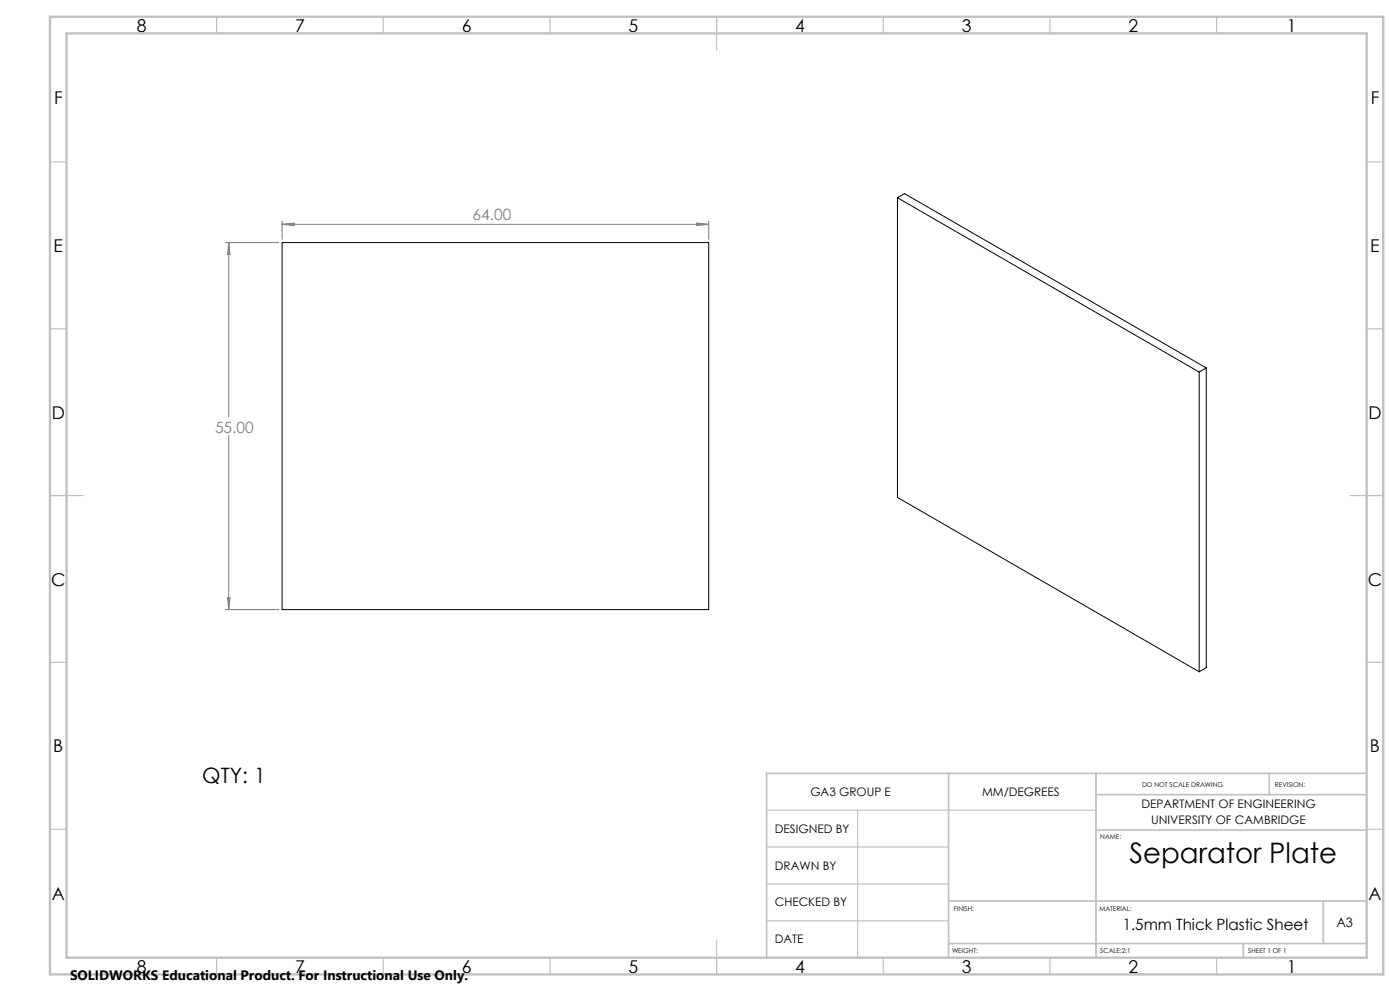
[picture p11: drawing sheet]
<svg xmlns="http://www.w3.org/2000/svg" width="420mm" height="297mm" viewBox="0 0 420 297" stroke-linecap="round" stroke-linejoin="round" font-family="sans-serif">
<g fill="none" stroke="#c0c0c0" stroke-width=".35">
<path d="M65 5v5M115 5v5M165 5v5M215 5v10M265 5v5M315 5v5M365 5v5M15 48.5h5M410 48.5h5M15 98.5h5M410 98.5h5M15 148.5h10"/>
<path d="M405 148.5h10M15 198.5h5M410 198.5h5M15 248.5h5M230 242.8h98.8M230 253.9h54.6M257.3 242.8v44.2M410 248.5h5M230 264.9h54.6M230 276h54.6M65 287v5M115 287v5"/>
<path d="M165 287v5M215 282v10M265 287v5M315 287v5M365 287v5"/>
</g>
<path d="M284.6 231.8v55.2M328.8 231.8v55.2M328.8 238.2h81.2M380.8 231.8v6.4M410 231.8h-180v55.2M328.8 248.8h81.2M284.6 270h125.4M397 270v12.8M284.6 282.8h125.4M373 282.8v4.2" fill="none" stroke="#c0c0c0" stroke-width=".5"/>
<path d="M15 5h400v287h-400zM20 10h390v277h-390z" fill="none" stroke="#c0c0c0" stroke-width=".7"/>
<path d="M67.6 72.7h16M68.6 72.7v52.3M68.6 72.7l.4 3.6h-.7zM84.6 66.2v5.5M84.6 67.2h128M84.6 67.2l3.6-.4v.8zM209.1 66.8l3.5 .4-3.5 .4zM212.6 66.2v5.5M68.6 130.5v52.2M68.3 179.2h.7l-.4 3.5zM67.6 182.7h16" fill="none" stroke="#808080" stroke-width=".3"/>
<path d="M269.2 59.3l90.6 52.2M269.2 59.3l2.2-1.3 90.5 52.3M269.2 59.3v89.8l90.6 52.2M84.6 72.7h128v110h-128zM359.8 111.5v89.8M361.9 110.3v89.8l-2.1 1.2M361.9 110.3l-2.1 1.2" fill="none" stroke="#000" stroke-width=".3"/>
<text font-size="8.5" x="338.8" y="258.8">Separator Plate</text>
<text font-size="6.3" x="60.7" y="234.7">QTY: 1</text>
<g font-size="5.3">
<text x="41" y="9.5">8</text>
<text x="88.5" y="9.5">7</text>
<text x="138.5" y="9.5">6</text>
<text x="188.5" y="9.5">5</text>
<text x="238.5" y="9.5">4</text>
<text x="288.5" y="9.5">3</text>
<text x="338.5" y="9.5">2</text>
<text x="386" y="9.5">1</text>
<text x="16.2" y="31.3">F</text>
<text x="411.2" y="31.3">F</text>
<text x="16.1" y="75.5">E</text>
<text x="411.1" y="75.5">E</text>
<text x="15.5" y="125.5">D</text>
<text x="410.5" y="125.5">D</text>
<text x="15.4" y="175.5">C</text>
<text x="410.4" y="175.5">C</text>
<text x="16" y="225.5">B</text>
<text x="411" y="225.5">B</text>
<text x="15.5" y="269.8">A</text>
<text x="410.5" y="269.8">A</text>
<text x="41" y="291.5">8</text>
<text x="88.5" y="291.5">7</text>
<text x="138.5" y="291.5">6</text>
<text x="188.5" y="291.5">5</text>
<text x="238.5" y="291.5">4</text>
<text x="288.5" y="291.5">3</text>
<text x="338.5" y="291.5">2</text>
<text x="386" y="291.5">1</text>
</g>
<g font-size="4.7" fill="#808080">
<text x="141.8" y="65.8">64.00</text>
<text x="64.5" y="129.8">55.00</text>
</g>
<text font-size="4.7" x="336.8" y="278.8">1.5mm Thick Plastic Sheet</text>
<text font-size="4.1" x="21" y="293.7">SOLIDWORKS Educational Product. For Instructional Use Only.</text>
<text font-size="3.9" x="400.9" y="277.8">A3</text>
<g font-size="3.5">
<text x="243.1" y="238.6">GA3 GROUP E</text>
<text x="294.6" y="238.6">MM/DEGREES</text>
<text x="342.4" y="242.3">DEPARTMENT OF ENGINEERING</text>
<text x="232.5" y="249.6">DESIGNED BY</text>
<text x="345.4" y="246.8">UNIVERSITY OF CAMBRIDGE</text>
<text x="232.5" y="260.7">DRAWN BY</text>
<text x="232.5" y="271.4">CHECKED BY</text>
<text x="232.5" y="282.8">DATE</text>
</g>
<g font-size="2">
<text x="342.6" y="236">DO NOT SCALE DRAWING</text>
<text x="382.5" y="236">REVISION:</text>
<text x="330.1" y="251.4">NAME:</text>
<text x="286.2" y="272.9">FINISH:</text>
<text x="329.8" y="272.9">MATERIAL:</text>
<text x="285.6" y="285.5">WEIGHT:</text>
<text x="330.1" y="285.6">SCALE:2:1</text>
<text x="374.5" y="285.6">SHEET 1 OF 1</text>
</g>
</svg>
